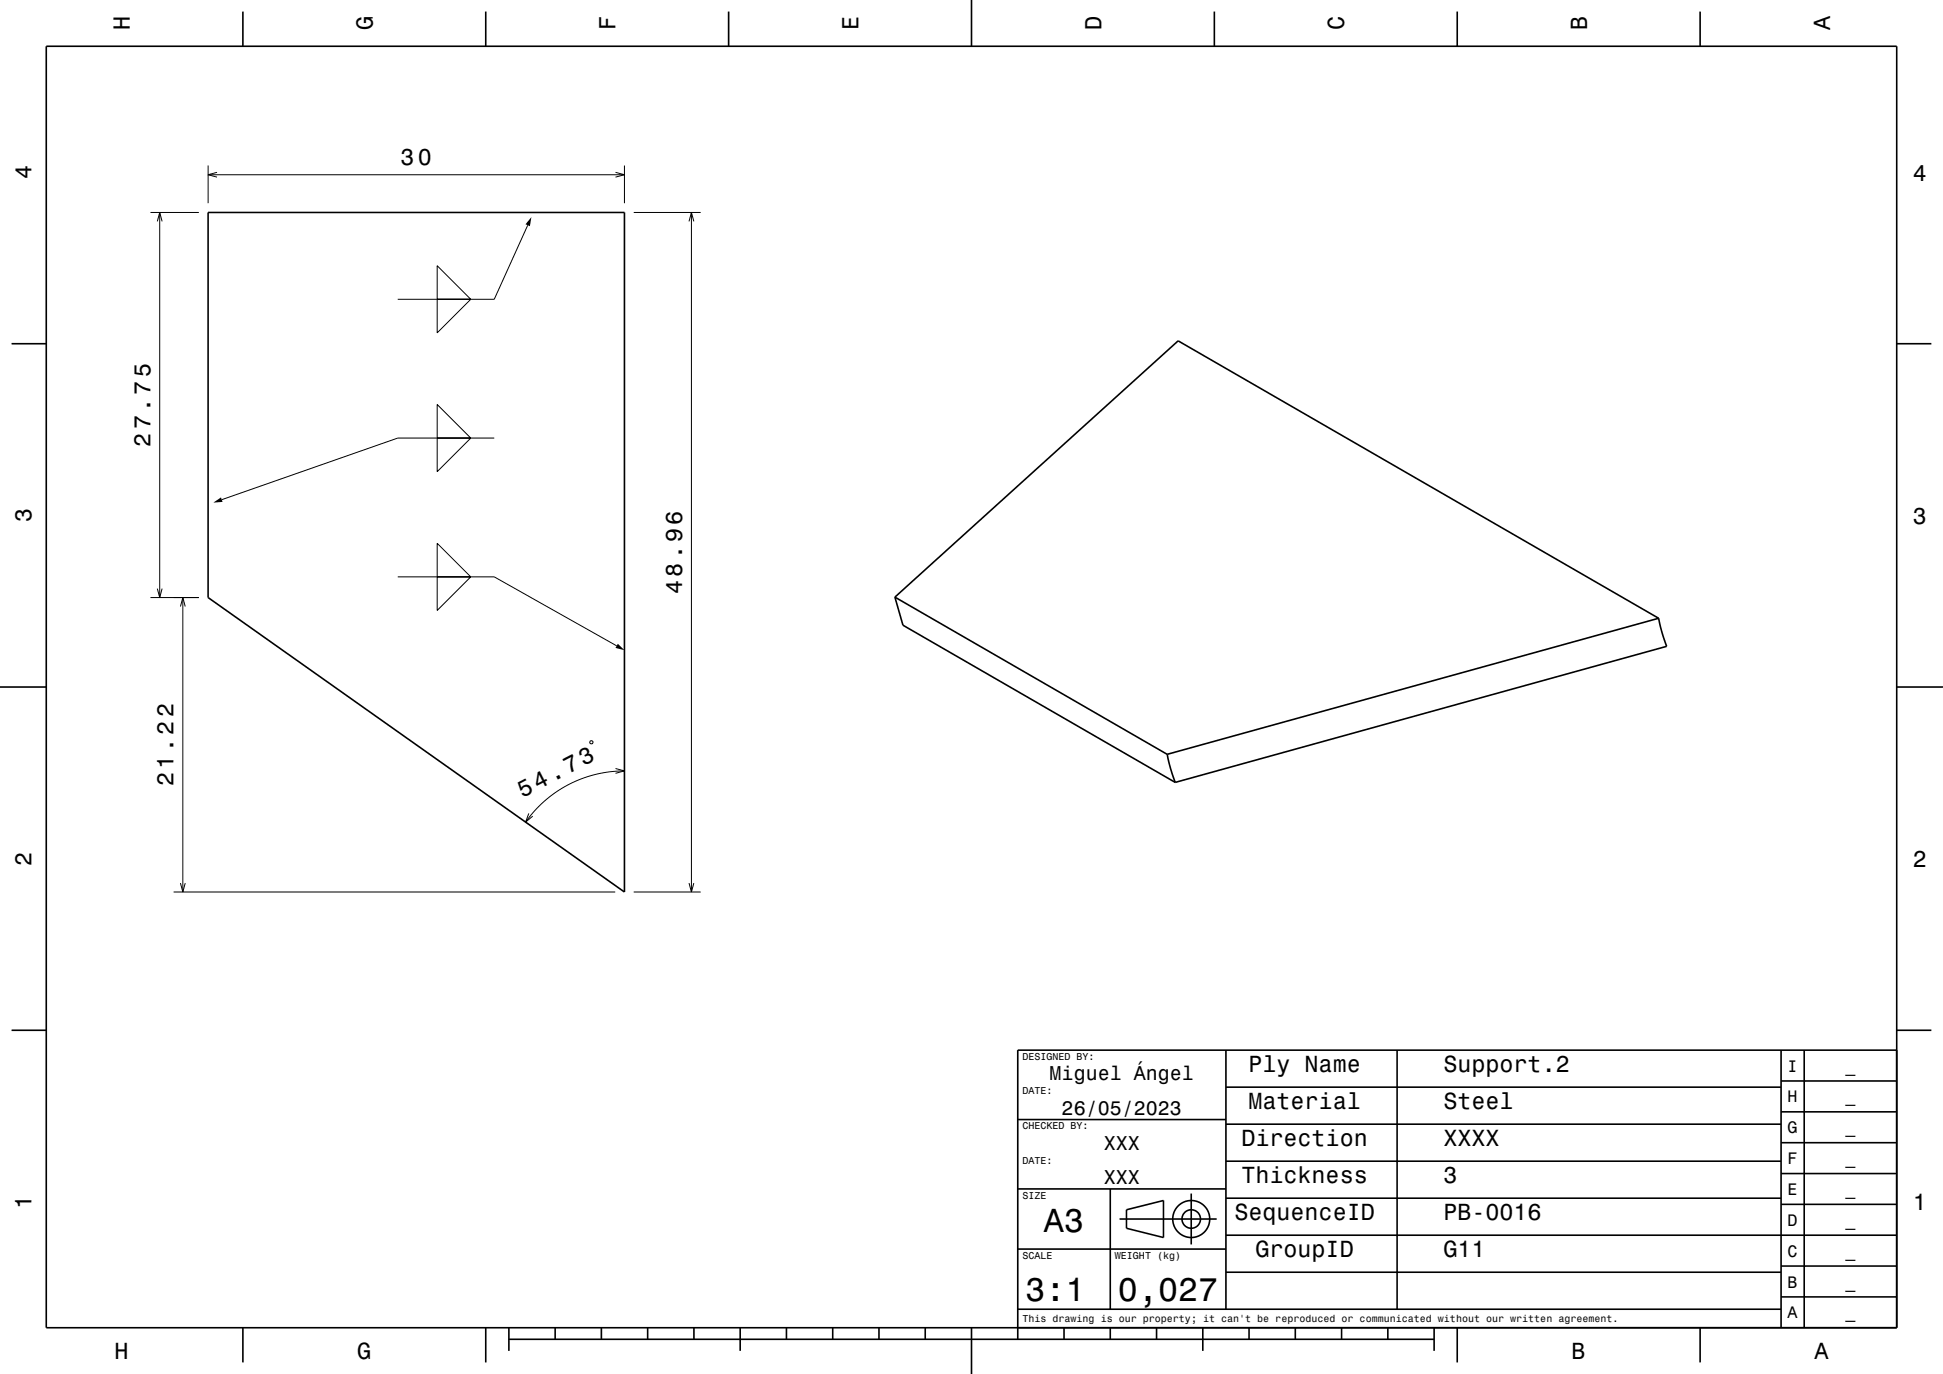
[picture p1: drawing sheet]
<svg xmlns="http://www.w3.org/2000/svg" width="420mm" height="297mm" viewBox="0 0 420 297" stroke-linecap="round" stroke-linejoin="round" font-family="sans-serif">
<g fill="none" stroke="#000" stroke-width=".22">
<path d="M45 35.8v8.1M45 37.8h90M46.9 37.3l-1.9 .5 1.9 .5M133.1 37.3l1.9 .5-1.9 .5M135 35.8v8.1M32.5 45.9h10.5M34 47.9l.5-2 .5 2M34.5 45.9v83.3M94.5 57.4l7.3 7.3h-7.3zM114.1 48.7l-7.3 16h-20.8M137 45.9h14.5M148.9 47.9l.6-2 .5 2"/>
<path d="M149.5 45.9v146.9M94.5 64.7h7.3l-7.3 7.2zM94.5 87.4l7.3 7.3h-7.3zM94.5 94.7h7.3l-7.3 7.2zM106.8 94.7h-20.8l-38.1 13.3M94.5 117.4l7.3 7.3h-7.3zM32.5 129.2h10.5M34 127.2l.5 2 .5-2M39 131.1l.5-1.9 .5 1.9M39.5 129.2v63.6M86 124.7h20.8l26.5 14.9M94.5 124.7h7.3l-7.3 7.2z"/>
<path d="M114.3 175.8l-.7 1.9 1.6-1.3M127.6 160.2h.5v.5h-.5zM133.1 166.1l1.9 .5-1.9 .6M135 166.6l-3.3 .2-2.7 .5-2.8 .9-3.2 1.4-2.8 1.6-2.4 1.9-2.3 2.3-1.9 2.3M37.5 192.8h95.5M39 190.9l.5 1.9 .5-1.9M137 192.8h14.5M148.9 190.9l.6 1.9 .5-1.9"/>
</g>
<g fill="none" stroke="#000" stroke-width=".35">
<path d="M10 10h400v277h-400zM52.5 2.5v7.5M105 2.5v7.5M157.5 2.5v7.5M210 0v10M262.5 2.5v7.5M315 2.5v7.5M367.5 2.5v7.5M45 45.9h90v146.9l-90-63.6zM2.5 74.3h7.5M410 74.3h7.5M193.4 129.1l58.9 34"/>
<path d="M193.4 129.1l1.8 6 58.8 34M193.4 129.1l61.3-55.4 103.8 59.9M358.5 133.6l.7 2.9 1.1 3.2-106.3 29.4M358.5 133.6l-106.2 29.5M0 148.5h10M410 148.5h10M252.3 163.1l.7 3.1 1 2.9M2.5 222.7h7.5M265 235h120M265 227v56M302 227v56M385 233.7h25"/>
<path d="M385 227v60M390 227v60M410 222.7h7.5M410 227h-190v62.5M220 257h45M220 242h45M240 257v26M257.5 258v11M265 259h120M265 251h120M265 243h120M385 253.7h25"/>
<path d="M385 247h25M385 240.3h25M220 270h45M242 263.5h21M243.5 261.5l8-2v8l-8-2zM265 275h120M265 267h145M385 273.7h25M385 260.3h25M52.5 287v7.5M105 287v7.5M110 289.5h200"/>
<path d="M110 287v5M120 287v2.5M130 287v2.5M140 287v2.5M150 287v2.5M160 287v5M170 287v2.5M180 287v2.5M190 287v2.5M200 287v2.5M210 287v10M220 283h165"/>
<path d="M230 287v2.5M240 287v2.5M250 287v2.5M260 287v5M270 287v2.5M280 287v2.5M290 287v2.5M300 287v2.5M310 287v5M315 287v7.5M367.5 287v7.5M385 280.3h25"/>
<circle cx="257.5" cy="263.5" r="2"/>
<circle cx="257.5" cy="263.5" r="4"/>
</g>
<g fill="#000">
<path d="M114.9 46.9l-.4 2-.9-.4z" fill-rule="evenodd"/>
<path d="M46.1 108.6l1.7-1.1 .3 1z" fill-rule="evenodd"/>
<path d="M133.6 139.2l1.4 1.4-1.9-.5z" fill-rule="evenodd"/>
</g>
<g font-size="7.2">
<text x="225.7" y="266.3">A3</text>
<text x="221.7" y="281.3">3:1</text>
<text x="241.7" y="281.3">0,027</text>
</g>
<text font-size="5.1" x="112.9" y="172.5" transform="rotate(-27 112.9 172.5)">54.73</text>
<g font-size="5">
<text x="28.1" y="6.5" transform="rotate(-90 28.1 6.5)">H</text>
<text x="80.6" y="6.5" transform="rotate(-90 80.6 6.5)">G</text>
<text x="133.1" y="6.5" transform="rotate(-90 133.1 6.5)">F</text>
<text x="185.6" y="6.5" transform="rotate(-90 185.6 6.5)">E</text>
<text x="238.1" y="6.5" transform="rotate(-90 238.1 6.5)">D</text>
<text x="290.6" y="6.5" transform="rotate(-90 290.6 6.5)">C</text>
<text x="343.1" y="6.5" transform="rotate(-90 343.1 6.5)">B</text>
<text x="395.6" y="6.5" transform="rotate(-90 395.6 6.5)">A</text>
<text x="86.6" y="35.8">30</text>
<text x="6.8" y="38.7" transform="rotate(-90 6.8 38.7)">4</text>
<text x="413.5" y="39">4</text>
<text x="32.5" y="96.5" transform="rotate(-90 32.5 96.5)">27.75</text>
<text x="6.8" y="112.9" transform="rotate(-90 6.8 112.9)">3</text>
<text x="413.5" y="113.2">3</text>
<text x="147.5" y="128.4" transform="rotate(-90 147.5 128.4)">48.96</text>
<text x="37.5" y="170" transform="rotate(-90 37.5 170)">21.22</text>
<text x="6.8" y="187.1" transform="rotate(-90 6.8 187.1)">2</text>
<text x="413.5" y="187.4">2</text>
<text x="269.9" y="231.8">Ply Name</text>
<text x="312" y="231.8">Support.2</text>
<text x="269.9" y="239.8">Material</text>
<text x="312" y="239.8">Steel</text>
<text x="268.3" y="247.8">Direction</text>
<text x="312" y="247.8">XXXX</text>
<text x="268.3" y="255.8">Thickness</text>
<text x="312" y="255.8">3</text>
<text x="6.8" y="261.3" transform="rotate(-90 6.8 261.3)">1</text>
<text x="266.8" y="263.8">SequenceID</text>
<text x="312" y="263.8">PB-0016</text>
<text x="413.5" y="261.6">1</text>
<text x="271.4" y="271.8">GroupID</text>
<text x="312" y="271.8">G11</text>
<text x="24.7" y="293.8">H</text>
<text x="77.2" y="293.8">G</text>
<text x="339.7" y="293.8">B</text>
<text x="392.2" y="293.8">A</text>
</g>
<g font-size="4.3">
<text x="226.9" y="233.5">Miguel Ángel</text>
<text x="229.5" y="241">26/05/2023</text>
<text x="238.6" y="248.5">XXX</text>
<text x="238.6" y="256">XXX</text>
</g>
<g font-size="3.6">
<text x="386.4" y="231.6">I</text>
<text x="398.9" y="231.6">_</text>
<text x="386.4" y="238.3">H</text>
<text x="398.9" y="238.3">_</text>
<text x="386.4" y="245">G</text>
<text x="398.9" y="245">_</text>
<text x="386.4" y="251.6">F</text>
<text x="398.9" y="251.6">_</text>
<text x="386.4" y="258.3">E</text>
<text x="398.9" y="258.3">_</text>
<text x="386.4" y="265">D</text>
<text x="398.9" y="265">_</text>
<text x="386.4" y="271.6">C</text>
<text x="398.9" y="271.6">_</text>
<text x="386.4" y="278.3">B</text>
<text x="398.9" y="278.3">_</text>
<text x="386.4" y="285">A</text>
<text x="398.9" y="285">_</text>
</g>
<g font-size="2.2">
<text x="221" y="229.1">DESIGNED BY:</text>
<text x="221" y="236.6">DATE:</text>
<text x="221" y="244.1">CHECKED BY:</text>
<text x="221" y="251.6">DATE:</text>
<text x="221" y="259.1">SIZE</text>
<text x="221" y="272.1">SCALE</text>
<text x="241" y="272.1">WEIGHT (kg)</text>
<text x="221" y="285.8">This drawing is our property; it can't be reproduced or communicated without our written agreement.</text>
</g>
</svg>
